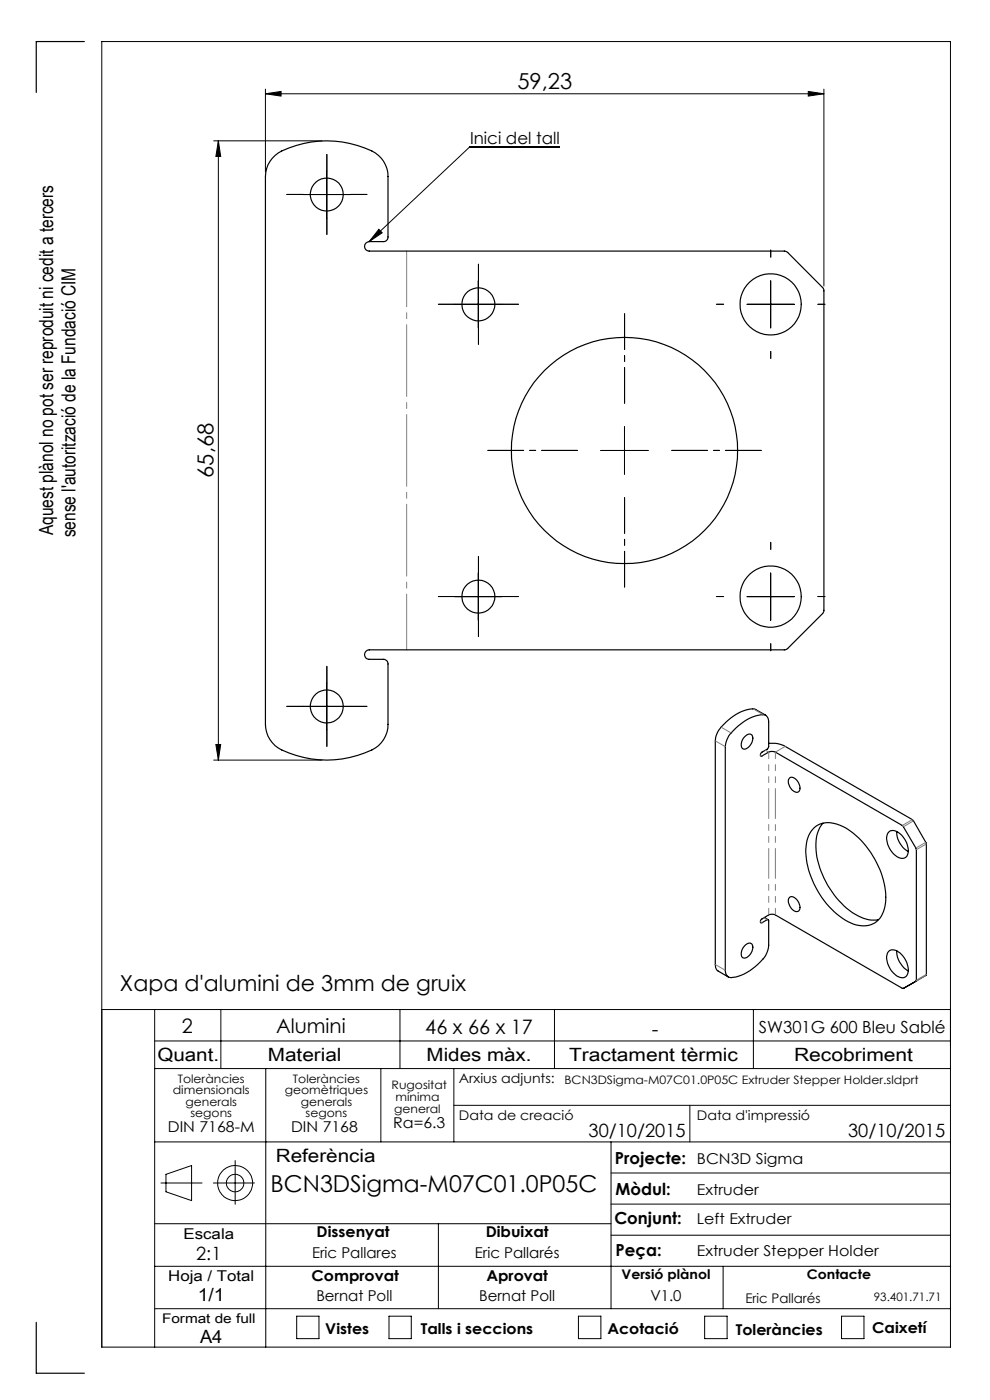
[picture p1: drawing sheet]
<svg xmlns="http://www.w3.org/2000/svg" width="210mm" height="297mm" viewBox="0 0 210 297" stroke-linecap="round" stroke-linejoin="round" font-family="sans-serif">
<g fill="none" stroke="#000" stroke-width=".21">
<path d="M56.3 19.9l3.3-.5v1zM56.3 18.9v17.6M56.3 19.9h118.5M171.4 19.4l3.4 .5-3.4 .5zM174.8 18.9v41.8M45.3 29.9h23M46.3 29.9l.5 3.3h-1zM46.3 29.9v131.4M69.3 36.3v10M118.7 31.1h-19l-21.4 20.2M64.3 41.3h10M80.4 48.6l.7 .8-2.8 1.9z"/>
<path d="M101.5 59.6v10M163.5 59.6v10M96.5 64.6h10M158.5 64.6h10M127.5 95.6h10M132.5 90.6v10M96.5 126.6h10M101.5 121.6v10M158.5 126.6h10M163.5 121.6v10M45.8 157.9h1l-.5 3.4zM64.3 149.9h10"/>
<path d="M69.3 144.9v10M45.3 161.3h23M21.6 214.2h180M32.8 214.2v71.6M46.8 214.2v12.5M84.8 214.2v12.5M117.6 214.2v12.5M159.8 214.2v12.5M32.8 220.8h168.8M32.8 226.7h168.8M56.4 226.7v59.1M80.8 226.7v15.5"/>
<path d="M96.3 226.7v15.5M96.3 234.5h105.3M146.3 234.5v7.7M32.8 259.6h96.8M32.8 242.2h168.8M34.1 251h8.8M35.2 249.1l5.4-1.8v7.4l-5.4-1.9zM45.3 251h8.7M49.9 246.2v9.3M93 259.6v18M129.6 242.2v35.4M129.6 255.4h72"/>
<path d="M129.6 248.8h72M32.8 277.6h168.8M32.8 268.6h168.8M62.9 279.2h4.8v4.8h-4.8zM82.5 279.2h4.7v4.8h-4.7zM122.7 279.2h4.8v4.8h-4.8zM129.6 262h72M149.5 279.2h4.7v4.8h-4.7zM153.4 268.6v9M178.5 279.2h4.8v4.8h-4.8zM21.6 285.8h180v-277h-180v277"/>
<circle cx="49.9" cy="251" r="3.7"/>
<circle cx="49.9" cy="251" r="1.86"/>
</g>
<g fill="none" stroke="#000" stroke-width=".21" stroke-dasharray="15.2 1.3 1.3 1.3">
<path d="M69.3 36.3v-3.5M64.3 41.3h-3.5M69.3 46.3v3.5M74.3 41.3h3.5M101.5 59.6v-3.5M163.5 54.6v-1.5M96.5 64.6h-3.5M101.5 69.6v3.5M106.5 64.6h3.5M153.5 64.6h-1.5M163.5 74.6v1.5M173.5 64.6h1.5"/>
<path d="M163.5 116.6v-1.5M96.5 126.6h-3.5M101.5 121.6v-3.5M101.5 131.6v3.5M106.5 126.6h3.5M153.5 126.6h-1.5M163.5 136.6v1.5M173.5 126.6h1.5M64.3 149.9h-3.5M69.3 144.9v-3.5M69.3 154.9v3.5M74.3 149.9h3.5"/>
</g>
<path d="M122.5 95.6h-19M132.5 85.6v-19M142.5 95.6h19M132.5 105.6v19" fill="none" stroke="#000" stroke-width=".21" stroke-dasharray="15.2 1.3 1.3 1.3" stroke-dashoffset="7.6"/>
<g fill="none" stroke="#000" stroke-width=".25">
<path d="M17.9 8.8h-10.2v10.8M57.7 33.6a7.3 7.3 0 0 1 3.6-2.2 22 22 0 0 1 18.3 1.1 6 6 0 0 1 2.7 5v12.8a.96 .96 0 0 1-1 1h-3a1.01 1.01 0 0 0-1 1 1.01 1.01 0 0 0 1 1h88.1l.7 .2 7.5 7.6 .2 .4v68.1l-.2 .5-7.6 7.6-.5 .2h-88.2a1.01 1.01 0 0 0-1 1 1.01 1.01 0 0 0 1 1h3a.96 .96 0 0 1 1 1v12.8a6.3 6.3 0 0 1-4.9 6 22 22 0 0 1-18.4-1 6.1 6.1 0 0 1-2.7-5v-116.2a6.1 6.1 0 0 1 1.4-3.9zM156.1 154.4a8.1 8.1 0 0 1 6.2-2.7l.5 .5 .3 .9v5.3l-.3 .5-1.2 .7a.49 .49 0 0 0-.3 .4 .49 .49 0 0 0 .2 .4l1.7-.9h1.1l27.3 15.8 2.8 4.9v27.8l-3 1.7-27.1-15.7h-1.1l-1.6 .9a.46 .46 0 0 0-.3 .4 .46 .46 0 0 0 .2 .5l1.3-.7 .3 .2v5.3a5.6 5.6 0 0 1-2.3 4 8.9 8.9 0 0 1-6 2.8l-.7-.6-.3-.9v-47.5a5.8 5.8 0 0 1 2.3-4zM158 156.3a.95 .95 0 0 1 1.6-.2 2.32 2.32 0 0 1-1.8 2.8 1.44 1.44 0 0 1-.2-2.1zM162.4 151.7l-2.1-1.2a6.2 6.2 0 0 0-5.1 1.7 7.2 7.2 0 0 0-3.4 4.6l-.1 47.8 .1 .7 .4 .6 2.3 1.4M163.1 157.7a5.8 5.8 0 0 1 3.5 .7l26.9 15.5 2.9 4.8 .1 28.1-2.7 1.7M167.5 165.1a1.45 1.45 0 0 1 1.9 1 1.47 1.47 0 0 1-.2 2 2.16 2.16 0 0 1-1.7-3zM172.7 175.6a5.2 5.2 0 0 1 6-.3 18.5 18.5 0 0 1 9.2 15.7 5.2 5.2 0 0 1-3.7 5.3 8.1 8.1 0 0 1-6.7-2.4 18.4 18.4 0 0 1-6.5-14.3 5.9 5.9 0 0 1 1.7-4zM174.6 174.6a7.8 7.8 0 0 0-1.4 6.5 18.9 18.9 0 0 0 8.8 13.2 6.2 6.2 0 0 0 4.4 .8M188.5 176.6a1.88 1.88 0 0 1 2.7 .5 4.3 4.3 0 0 1 1.2 4.5 1.77 1.77 0 0 1-2.7-.3 4.3 4.3 0 0 1-1.4-4.5zM190.2 176.4a4.9 4.9 0 0 0 2.5 4.3M162.1 194.6l.8 .5"/>
<path d="M167.5 190.4a1.45 1.45 0 0 1 1.9 1 1.43 1.43 0 0 1-.2 2 2.14 2.14 0 0 1-1.7-3zM158.2 200.4a.89 .89 0 0 1 1.2-.2 .89 .89 0 0 1 .2 1.3 1.97 1.97 0 0 1-2 1.7 2.02 2.02 0 0 1 .6-2.8zM188.5 201.9a1.93 1.93 0 0 1 2.7 .6 4.4 4.4 0 0 1 1.3 4.2 1.36 1.36 0 0 1-2.2 .4 4.8 4.8 0 0 1-2.1-4.8zM190.2 201.7a4.9 4.9 0 0 0 2.5 4.3M7.7 280.5v10.8h10.2"/>
<circle cx="69.3" cy="41.3" r="3.5"/>
<circle cx="101.5" cy="64.6" r="3.5"/>
<circle cx="163.5" cy="64.6" r="6.5"/>
<circle cx="132.5" cy="95.6" r="24"/>
<circle cx="101.5" cy="126.6" r="3.5"/>
<circle cx="163.5" cy="126.6" r="6.5"/>
<circle cx="69.3" cy="149.9" r="3.5"/>
</g>
<path d="M86.3 53.3v84.6" fill="none" stroke="#808080" stroke-width=".21" stroke-dasharray="15.2 1.3 1.3 1.3" stroke-dashoffset="3.4"/>
<g fill="#000">
<path d="M80.4 48.6l.7 .8-2.8 1.9z"/>
<path d="M56.3 19.9l3.3-.5v1zM171.4 19.4l3.4 .5-3.4 .5z"/>
<path d="M45.8 157.9h1l-.5 3.4zM46.3 29.9l.5 3.3h-1z"/>
</g>
<path d="M163.1 159.6v34.5M164.5 194.1v-34.5" fill="none" stroke="#808080" stroke-width=".21" stroke-dasharray="6.3 1.3 1.3 1.3 1.3 1.3" stroke-dashoffset="5"/>
<g fill="none" stroke="#808080" stroke-width=".21" stroke-dasharray="6.3 1.3 1.3 1.3 1.3 1.3">
<path d="M151.8 157.2l2.1 1.2M153 154.3l2.1 1.2M159.7 150.4l2.2 1.2M162.4 159.1l.7 .5M164.5 159.6l2.1-1.3M161.6 160.4l-.3-.2M191.4 175.1l2.1-1.2M193.8 174.1l-2.1 1.3M194.3 179.9l2.1-1.2M196.5 179l-2.1 1.3M161.6 195.7l-.3-.2M162.7 195.1l-.7-.4"/>
<path d="M151.8 204.6l2.1 1.2M194.4 207.9l2.1-1.2M196.4 206.9l-2.1 1.3"/>
</g>
<text font-size="4.9" x="57.4" y="253">BCN3DSigma-M07C01.0P05C</text>
<g font-size="4.7">
<text x="109.7" y="18.9">59,23</text>
<text x="45.3" y="101.4" transform="rotate(-90 45.3 101.4)">65,68</text>
<text x="25.4" y="210.2">Xapa d'alumini de 3mm de gruix</text>
</g>
<g font-size="4.2">
<text x="38.6" y="219">2</text>
<text x="58.6" y="219.2">Alumini</text>
<text x="90.2" y="219.4">46 x 66 x 17</text>
<text x="138.3" y="219.7">-</text>
</g>
<g font-size="4.1">
<text x="11.3" y="113.5" transform="rotate(-90 11.3 113.5)">Aquest plànol no pot ser reproduit ni cedit a tercers</text>
<text x="16" y="114" transform="rotate(-90 16 114)">sense l'autorització de la Fundació CIM</text>
</g>
<g font-size="3.9">
<text x="33.4" y="225">Quant.</text>
<text x="56.8" y="225">Material</text>
<text x="90.5" y="225">Mides màx.</text>
<text x="120.7" y="225">Tractament tèrmic</text>
<text x="168.4" y="225">Recobriment</text>
<text x="124.8" y="241.3">30/10/2015</text>
<text x="179.9" y="241.3">30/10/2015</text>
<text x="58.5" y="246.5">Referència</text>
<text x="41.6" y="267.2">2:1</text>
<text x="41.9" y="276.1">1/1</text>
<text x="42.4" y="284.9">A4</text>
</g>
<g font-size="3.5">
<text x="99.7" y="30.6">Inici del tall</text>
<text x="161" y="219.2">SW301G 600 Bleu Sablé</text>
<text x="130.5" y="246.8">Projecte:</text>
<text x="130.6" y="253.4">Mòdul:</text>
<text x="130.3" y="259.8">Conjunt:</text>
<text x="130.6" y="266.4">Peça:</text>
</g>
<g font-size="3.2">
<text x="83.4" y="239.3">Ra=6.3</text>
<text x="35.6" y="240.1">DIN 7168-M</text>
<text x="61.7" y="240.1">DIN 7168</text>
<text x="147.8" y="246.8">BCN3D Sigma</text>
<text x="147.8" y="253.4">Extruder</text>
<text x="38.9" y="262.9">Escala</text>
<text x="67.2" y="262.5">Dissenyat</text>
<text x="103" y="262.5">Dibuixat</text>
<text x="147.8" y="259.8">Left Extruder</text>
<text x="66.2" y="266.8">Eric Pallares</text>
<text x="100.7" y="266.8">Eric Pallarés</text>
<text x="147.8" y="266.4">Extruder Stepper Holder</text>
<text x="35.7" y="271.7">Hoja / Total</text>
<text x="66.1" y="271.7">Comprovat</text>
<text x="103.2" y="271.7">Aprovat</text>
<text x="67.1" y="276.1">Bernat Poll</text>
<text x="101.6" y="276.1">Bernat Poll</text>
<text x="138" y="276.1">V1.0</text>
<text x="69" y="283.1">Vistes</text>
<text x="89.3" y="283.1">Talls i seccions</text>
<text x="128.8" y="283.1">Acotació</text>
<text x="156.1" y="283.2">Toleràncies</text>
<text x="185" y="282.8">Caixetí</text>
</g>
<g font-size="2.8">
<text x="97.3" y="229.6">Arxius adjunts:</text>
<text x="97.3" y="237.7">Data de creació</text>
<text x="147.8" y="237.7">Data d'impressió</text>
<text x="131.8" y="271.4">Versió plànol</text>
<text x="171.2" y="271.4">Contacte</text>
<text x="34.4" y="280.7">Format de full</text>
<text x="158.1" y="276.3">Eric Pallarés</text>
</g>
<g font-size="2.5">
<text x="36.7" y="232.1">dimensionals</text>
<text x="37.7" y="229.6">Toleràncies</text>
<text x="60.4" y="232.1">geomètriques</text>
<text x="62.1" y="229.6">Toleràncies</text>
<text x="83.1" y="231">Rugositat</text>
<text x="83.9" y="233.5">mínima</text>
<text x="119.8" y="229.9">BCN3DSigma-M07C01.0P05C Extruder Stepper Holder.sldprt</text>
<text x="39.4" y="234.6">generals</text>
<text x="40.4" y="237.1">segons</text>
<text x="63.8" y="234.6">generals</text>
<text x="64.8" y="237.1">segons</text>
<text x="83.6" y="236.2">general</text>
<text x="185.4" y="276.1">93.401.71.71</text>
</g>
</svg>
